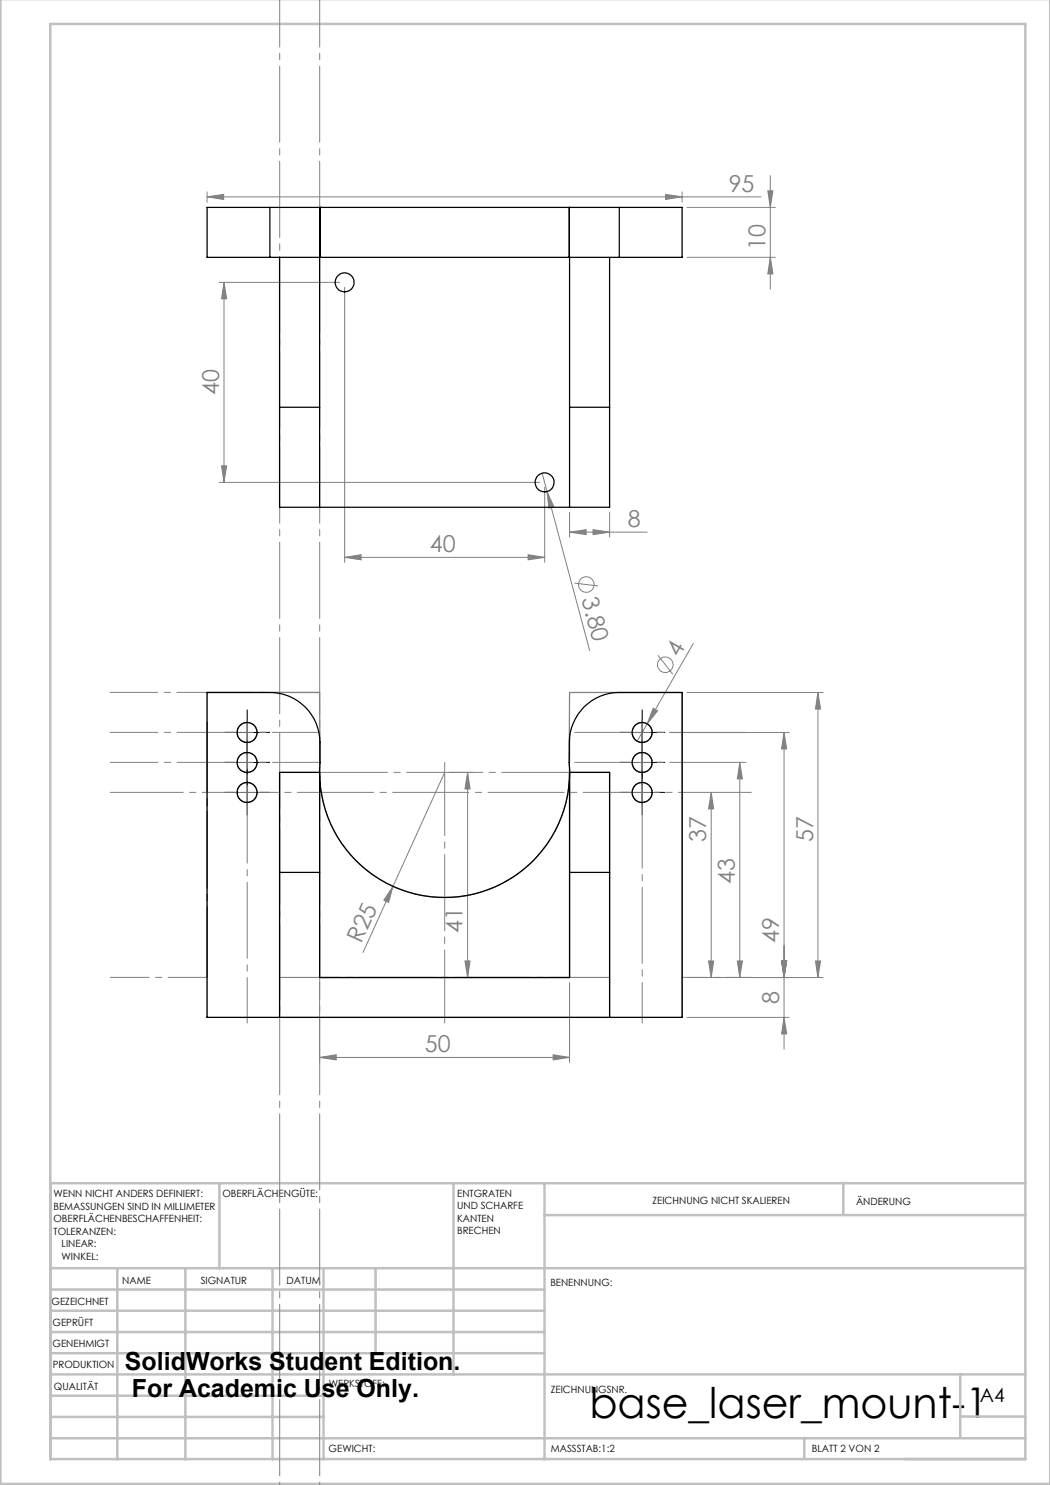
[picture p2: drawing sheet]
<svg xmlns="http://www.w3.org/2000/svg" width="210mm" height="297mm" viewBox="0 0 210 297" stroke-linecap="round" stroke-linejoin="round" font-family="sans-serif">
<g fill="none" stroke="#808080" stroke-width=".2">
<path d="M41.4 39.4l3.3-.5v1zM41.4 38.4v2.1M41.4 39.4h110.8M133.1 38.9l3.3 .5-3.3 .5zM136.4 38.4v2.1M153.6 38.2h1l-.5 3.3zM154.1 35.1v22.7M43.8 56.5h24.1M44.8 56.5l.5 3.3h-1zM44.8 56.5v40M68.9 57.5v55M137.4 51.5h17.7"/>
<path d="M137.4 41.5h17.7M154.1 51.5l.5 3.3h-1zM43.8 96.5h64.1M44.3 93.2h1l-.5 3.3zM108.4 94.6l1 3.7M108.9 97.5v15M109.4 98.3l1.4 3-1 .3zM109.4 98.3l8.5 31.8M68.9 111.5l3.3-.6v1.1zM68.9 111.5h40M105.6 110.9l3.3 .6-3.3 .5zM113.9 106.4l3.3-.5v1z"/>
<path d="M113.9 102.5v4.9M113.9 106.4h15.5M114.9 116.6l4.7 .6M118.6 105.9l3.3 .5-3.3 .5zM121.9 102.5v4.9M131.6 131.1l2.9 3.7M137.4 138.5h27.2M138.6 128.7l-9.2 16.1M163.6 138.5l.5 3.3h-1zM163.6 138.5v57M88.9 154.5l-10.3 22.8M89.9 154.5h4.6"/>
<path d="M93.5 154.5l.5 3.3h-1zM93.5 154.5v41M113.8 152.5a23.3 23.3 0 0 1-.2 6M129.4 144.8l-2 3.4M130.6 141.6l.9 .6-2.1 2.6zM133.9 146.5h23.9M142.2 158.5l.5 3.3h-1zM142.2 158.5v37M148 152.5l.5 3.3h-1zM148 152.5v43M156.8 146.5l.5 3.3h-1zM156.8 146.5v63.3"/>
<path d="M78.6 177.3l-.9 3.2-.9-.4zM78.6 177.3l-6 13.2M55.9 195.5h66M63.9 196.5v16M93 192.2h1l-.5 3.3zM113.9 196.5v16M137.4 195.5h27.2M141.7 192.2h1l-.5 3.3zM147.5 192.2h1l-.5 3.3zM156.3 192.2h1l-.5 3.3zM163.1 192.2h1l-.5 3.3zM41.4 203.5h14.5"/>
<path d="M63.9 211.5l3.3-.5v1zM63.9 211.5h50M110.6 211l3.3 .5-3.3 .5zM121.9 203.5h14.5M137.4 203.5h20.4M156.8 203.5l.5 3.3h-1z"/>
<circle cx="117.3" cy="116.9" r="1.56"/>
<circle cx="133.1" cy="132.9" r="1.54"/>
</g>
<g fill="none" stroke="#808080" stroke-width=".25">
<path d="M55.9 154.5h8v41h50v-41h8v49h-66zM41.4 203.5v-65h22.5l.1 14a25 25 0 0 0 24.9 27 25 25 0 0 0 24.9-27l.1-14h22.5v65"/>
<circle cx="49.4" cy="158.5" r="2.01"/>
<circle cx="49.4" cy="152.5" r="2.01"/>
<circle cx="49.4" cy="146.5" r="2"/>
<circle cx="128.4" cy="146.5" r="2"/>
<circle cx="128.4" cy="152.5" r="2.01"/>
<circle cx="128.4" cy="158.5" r="2.01"/>
</g>
<g fill="none" stroke="#c0c0c0" stroke-width=".5">
<path d="M.1 -.1v296.9h209.9v-296.9M10.1 4.8h195v287h-195zM43.9 236.6v17M90.7 236.6v38.3M108.9 236.6v55.3M168.7 236.6v6.3M205.1 236.6h-195v55.3M10.1 253.6h195M10.1 257.9h98.8M23.5 253.6v38.3M37.1 253.6v38.3M54.5 253.6v38.3"/>
<path d="M64.7 253.6v38.3M75.1 253.6v17M108.9 243h96.2M10.1 270.6h98.8M10.1 266.4h98.8M10.1 262.1h98.8M10.1 279.1h54.6M10.1 274.9h195M192.1 274.8v12.7M10.1 287.7h195M10.1 283.4h54.6M160.9 287.5v4.3"/>
<path d="M192.1 283.3h13"/>
</g>
<g fill="none" stroke="#000" stroke-width=".2" stroke-dasharray="15.2 1.3 1.3 1.3">
<path d="M46.9 152.5h-2M46.9 146.5h-2M46.9 158.5h-2M49.4 150v-2M49.4 155v2M49.4 144v-2M49.4 149v2M49.4 156v-2M51.9 152.5h2M51.9 146.5h2M51.9 158.5h2M125.9 158.5h-2"/>
<path d="M125.9 146.5h-2M125.9 152.5h-2M128.4 156v-2M128.4 144v-2M128.4 149v2M128.4 150v-2M128.4 155v2M130.9 158.5h2M130.9 146.5h2M130.9 152.5h2M49.4 161v2M128.4 161v2"/>
</g>
<path d="M46.9 152.5h5M46.9 146.5h5M46.9 158.5h5M49.4 144v5M49.4 150v5M49.4 156v5M125.9 152.5h5M125.9 146.5h5M125.9 158.5h5M128.4 144v5M128.4 150v5M128.4 156v5" fill="none" stroke="#000" stroke-width=".2"/>
<path d="M63.9 138.5h-41.8M64 146.5h-41.9M64 152.5h-41.9" fill="none" stroke="#808080" stroke-width=".2" stroke-dasharray="15.2 1.3 1.3 1.3" stroke-dashoffset="5.7"/>
<path d="M55.9 0v297M63.9 0v297" fill="none" stroke="#808080" stroke-width=".2" stroke-dasharray="15.2 1.3 1.3 1.3" stroke-dashoffset="6.6"/>
<path d="M113.9 146.5v16" fill="none" stroke="#808080" stroke-width=".2" stroke-dasharray="15.2 1.3 1.3 1.3" stroke-dashoffset="9.1"/>
<path d="M63.9 154.5h50" fill="none" stroke="#808080" stroke-width=".2" stroke-dasharray="15.2 1.3 1.3 1.3" stroke-dashoffset="1.7"/>
<path d="M150.3 195.5h-13.9" fill="none" stroke="#808080" stroke-width=".2" stroke-dasharray="15.2 1.3 1.3 1.3" stroke-dashoffset="10.2"/>
<path d="M49.4 144.5v60.1" fill="none" stroke="#808080" stroke-width=".2" stroke-dasharray="15.2 1.3 1.3 1.3" stroke-dashoffset="6.1"/>
<path d="M128.4 146.5v58.1" fill="none" stroke="#808080" stroke-width=".2" stroke-dasharray="15.2 1.3 1.3 1.3" stroke-dashoffset="7.1"/>
<path d="M150.3 146.5h-36.4" fill="none" stroke="#808080" stroke-width=".2" stroke-dasharray="15.2 1.3 1.3 1.3" stroke-dashoffset="-1"/>
<path d="M150.3 152.5h-36.4" fill="none" stroke="#808080" stroke-width=".2" stroke-dasharray="15.2 1.3 1.3 1.3" stroke-dashoffset="-1.1"/>
<path d="M150.3 158.5h-128.2" fill="none" stroke="#808080" stroke-width=".2" stroke-dasharray="15.2 1.3 1.3 1.3" stroke-dashoffset=".7"/>
<path d="M41.4 144.5v51" fill="none" stroke="#808080" stroke-width=".2" stroke-dasharray="15.2 1.3 1.3 1.3" stroke-dashoffset="1.2"/>
<path d="M88.9 152.5v52.1" fill="none" stroke="#808080" stroke-width=".2" stroke-dasharray="15.2 1.3 1.3 1.3" stroke-dashoffset=".6"/>
<path d="M121.9 195.5h-66" fill="none" stroke="#808080" stroke-width=".2" stroke-dasharray="15.2 1.3 1.3 1.3" stroke-dashoffset="3.2"/>
<path d="M41.4 195.5h-19.3" fill="none" stroke="#808080" stroke-width=".2" stroke-dasharray="15.2 1.3 1.3 1.3" stroke-dashoffset="7.5"/>
<g fill="#808080">
<path d="M130.6 141.6l.9 .6-2.1 2.6z"/>
<path d="M78.6 177.3l-.9 3.2-.9-.4z"/>
<path d="M109.4 98.3l1.4 3-1 .3z"/>
<path d="M133.1 38.9l3.3 .5-3.3 .5zM41.4 39.4l3.3-.5v1z"/>
<path d="M63.9 211.5l3.3-.5v1zM110.6 211l3.3 .5-3.3 .5zM68.9 111.5l3.3-.6v1.1zM105.6 110.9l3.3 .6-3.3 .5z"/>
<path d="M141.7 192.2h1l-.5 3.3zM142.2 158.5l.5 3.3h-1zM147.5 192.2h1l-.5 3.3zM148 152.5l.5 3.3h-1zM163.1 192.2h1l-.5 3.3zM163.6 138.5l.5 3.3h-1zM154.1 51.5l.5 3.3h-1zM153.6 38.2h1l-.5 3.3zM44.3 93.2h1l-.5 3.3zM44.8 56.5l.5 3.3h-1z"/>
<path d="M156.8 146.5l.5 3.3h-1zM156.3 192.2h1l-.5 3.3zM93.5 154.5l.5 3.3h-1zM93 192.2h1l-.5 3.3zM156.3 192.2h1l-.5 3.3zM156.8 203.5l.5 3.3h-1z"/>
<path d="M113.9 106.4l3.3-.5v1zM118.6 105.9l3.3 .5-3.3 .5z"/>
</g>
<g fill="none" stroke="#000" stroke-width=".25">
<path d="M54 41.5h10M54 51.5h10M54 41.5h-12.6v10h12.6M54 41.5v10M55.9 51.5v30M63.9 51.5v30M64 51.5h.1M64 41.5h.1M64 51.5h49.8M64 41.5h49.8M64 41.5v10M113.8 51.5h10.1"/>
<path d="M113.8 41.5h.1M113.8 41.5v10M113.9 41.5h10M113.9 41.5v40M121.9 51.5v30M123.9 41.5h12.5v10h-12.5M123.9 41.5v10M55.9 81.5v20h66v-20M55.9 81.5h8M63.9 81.5v20M113.9 81.5v20M113.9 81.5h8"/>
<path d="M63.9 154.5h-8v20M63.9 154.5v20M63.9 154.5a25 25 0 0 0 25 25 25 25 0 0 0 25-25M63.9 154.5l.1-2a18.7 18.7 0 0 0-.5-6.9 10 10 0 0 0-9.5-7.1h-12.6v65h95v-65h-12.5a9.9 9.9 0 0 0-10 9.9v6.1M113.9 154.5v20M113.9 154.5h8v20M55.9 174.5h8M55.9 174.5v29M63.9 174.5v21h50v-21M113.9 174.5h8M121.9 174.5v29"/>
<circle cx="68.9" cy="56.5" r="1.9"/>
<circle cx="108.9" cy="96.5" r="1.91"/>
<circle cx="49.4" cy="158.5" r="2.01"/>
<circle cx="49.4" cy="152.5" r="2.01"/>
<circle cx="49.4" cy="146.5" r="2.01"/>
<circle cx="128.4" cy="158.5" r="2.01"/>
<circle cx="128.4" cy="146.5" r="2"/>
<circle cx="128.4" cy="152.5" r="2"/>
</g>
<text font-size="8.5" x="117.9" y="283.5">base_laser_mount-1</text>
<g font-size="5">
<text x="25" y="273.9">SolidWorks Student Edition.</text>
<text x="26.4" y="279.4">For Academic Use Only.</text>
</g>
<g font-size="4.7" fill="#808080">
<text x="145.7" y="38.3">95</text>
<text x="153.1" y="50.1" transform="rotate(-90 153.1 50.1)">10</text>
<text x="43.8" y="79" transform="rotate(-90 43.8 79)">40</text>
<text x="125.6" y="105.4">8</text>
<text x="85.9" y="110.4">40</text>
<text x="116.3" y="119.8" transform="rotate(75 116.3 119.8)">3.80</text>
<text x="135.8" y="131.6" transform="rotate(-60 135.8 131.6)">4</text>
<text x="141.2" y="168.4" transform="rotate(-90 141.2 168.4)">37</text>
<text x="162.6" y="168.4" transform="rotate(-90 162.6 168.4)">57</text>
<text x="147" y="176.7" transform="rotate(-90 147 176.7)">43</text>
<text x="72.3" y="188.9" transform="rotate(-66 72.3 188.9)">R25</text>
<text x="92.5" y="186.5" transform="rotate(-90 92.5 186.5)">41</text>
<text x="155.8" y="188.6" transform="rotate(-90 155.8 188.6)">49</text>
<text x="155.8" y="200.8" transform="rotate(-90 155.8 200.8)">8</text>
<text x="85" y="210.4">50</text>
</g>
<text font-size="3.9" x="196" y="280.4">A4</text>
<g font-size="2">
<text x="10.7" y="239.5">WENN NICHT ANDERS DEFINIERT:</text>
<text x="44.5" y="239.5">OBERFLÄCHENGÜTE:</text>
<text x="91.4" y="239.4">ENTGRATEN</text>
<text x="10.7" y="242">BEMASSUNGEN SIND IN MILLIMETER</text>
<text x="10.7" y="244.5">OBERFLÄCHENBESCHAFFENHEIT:</text>
<text x="91.4" y="241.9">UND SCHARFE</text>
<text x="91.4" y="244.4">KANTEN</text>
<text x="130.5" y="240.8">ZEICHNUNG NICHT SKALIEREN</text>
<text x="171.2" y="241">ÄNDERUNG</text>
<text x="10.7" y="247">TOLERANZEN:</text>
<text x="12.3" y="249.5">LINEAR:</text>
<text x="12.3" y="252">WINKEL:</text>
<text x="91.4" y="246.9">BRECHEN</text>
<text x="24.4" y="256.9">NAME</text>
<text x="40.1" y="256.8">SIGNATUR</text>
<text x="57.3" y="256.8">DATUM</text>
<text x="110.1" y="257.1">BENENNUNG:</text>
<text x="10.3" y="260.9">GEZEICHNET</text>
<text x="10.5" y="269.3">GENEHMIGT</text>
<text x="10.5" y="265.2">GEPRÜFT</text>
<text x="10.6" y="273.6">PRODUKTION</text>
<text x="10.8" y="278">QUALITÄT</text>
<text x="65.8" y="277.4">WERKSTOFF:</text>
<text x="110.2" y="278.5">ZEICHNUNGSNR.</text>
<text x="65.7" y="290.4">GEWICHT:</text>
<text x="110.2" y="290.5">MASSSTAB:1:2</text>
<text x="162.4" y="290.4">BLATT 2 VON 2</text>
</g>
</svg>
